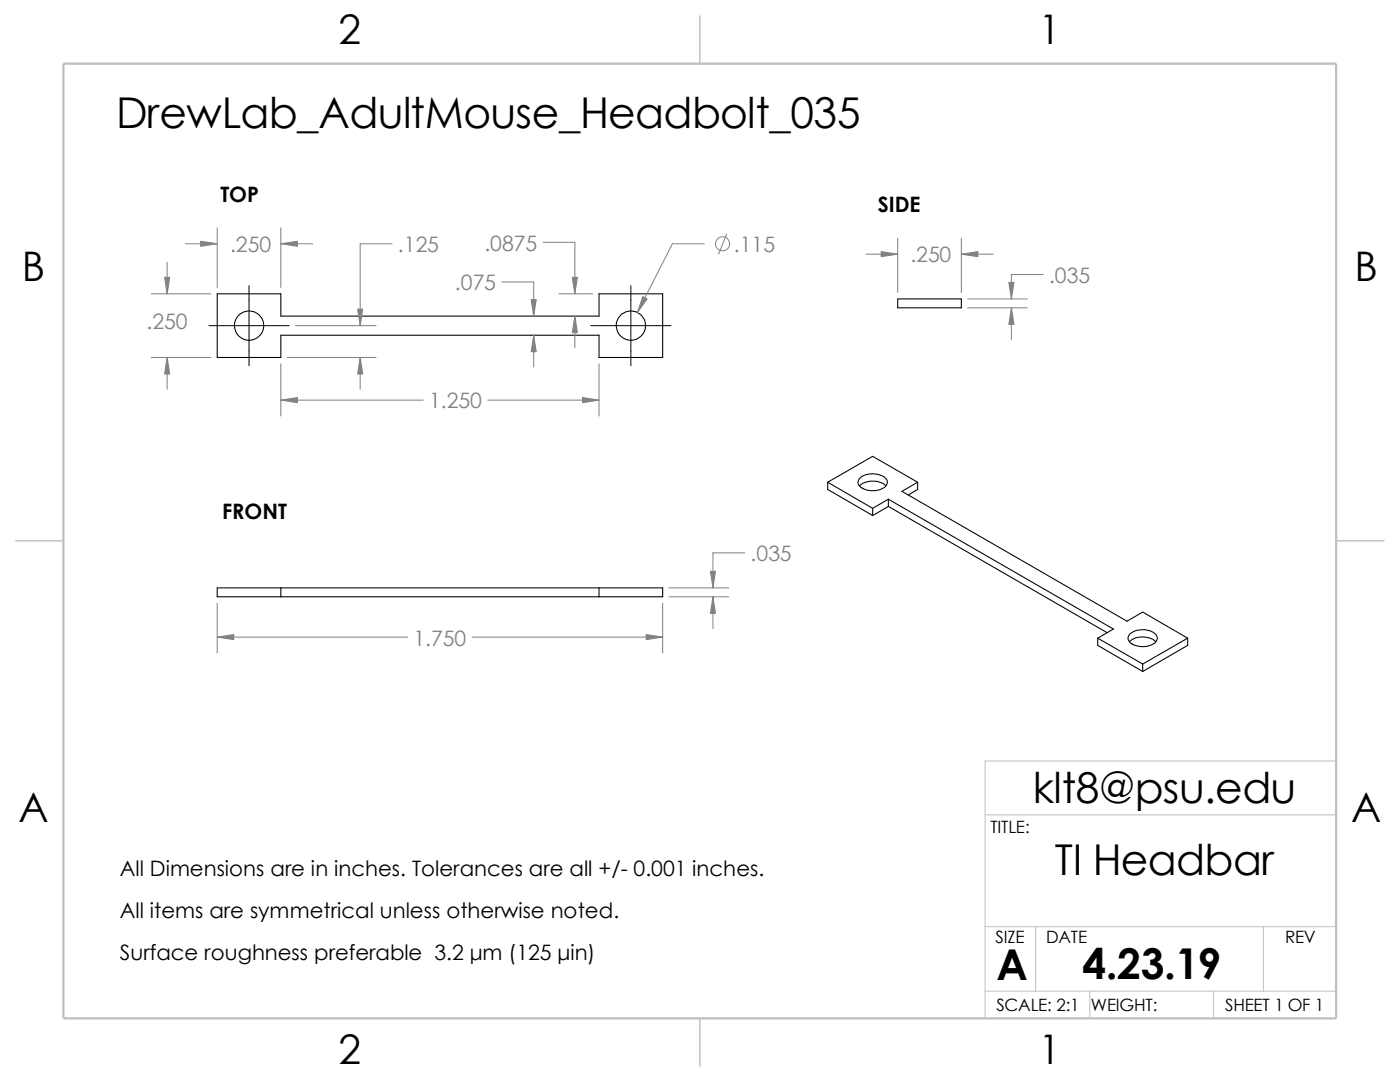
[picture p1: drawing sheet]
<svg xmlns="http://www.w3.org/2000/svg" width="279mm" height="216mm" viewBox="0 0 279 216" stroke-linecap="round" stroke-linejoin="round" font-family="sans-serif">
<path d="M266.7 151.8h-70.1v51.4M196.6 162.6h70.1M196.6 184.9h70.1M196.6 197.8h70.1M206.7 184.9v12.9M217.5 197.8v5.4M242.2 197.8v5.4M252.1 184.9v12.9" fill="none" stroke="#c0c0c0" stroke-width=".2"/>
<path d="M139.7 3.2v9.5M3.1 107.9h9.6M266.7 107.9h9.5M139.7 203.2v9.5" fill="none" stroke="#c0c0c0" stroke-width=".21"/>
<path d="M12.7 12.7h254v190.5h-254z" fill="none" stroke="#c0c0c0" stroke-width=".47"/>
<g fill="none" stroke="#000" stroke-width=".21">
<path d="M43.3 58.6h12.7v4.5h63.5v-4.5h12.7v12.7h-12.7v-4.4h-63.5v4.4h-12.7zM179.2 59.6h12.7v1.8h-12.7zM165.2 96.2l9 5.2M165.2 96.2l9-5.1 8.9 5.1M165.2 96.2v1.5l9 5.2M171.5 95.6a3.9 3.9 0 0 1 5.5 .2 1.38 1.38 0 0 1-1 1.7 3.8 3.8 0 0 1-4.7-.9l-.1-.5zM171.5 96.9a4.2 4.2 0 0 1 5.3 0M177.3 99.6l44.9 25.9-3.1 1.8M177.3 99.6l-3.1 1.8M177.3 99.6v1.4M183.1 96.2l-3.1 1.8 44.9 26 3.1-1.9 9 5.2M183.1 96.2v1.5l-1.8 1.1"/>
<path d="M43.3 117.3h88.9v1.8h-88.9zM56 117.3v1.8M119.5 117.3v1.8M174.2 101.4v1.5M177.3 101l43.6 25.2M177.3 101l-3.1 1.9M219.1 127.3l8.9 5.2M219.1 127.3v1.5l8.9 5.2M225.4 128.1a4 4 0 0 1 5.3 0M225.5 126.5a3.9 3.9 0 0 1 5.3 .4 1.31 1.31 0 0 1-.9 1.8 4.3 4.3 0 0 1-4.4-.6l-.3-.4-.1-.5zM228 132.5v1.5M237 127.3l-9 5.2"/>
<path d="M237 127.3v1.5l-9 5.2"/>
<circle cx="49.7" cy="65" r="2.93"/>
<circle cx="125.9" cy="65" r="2.93"/>
</g>
<g fill="none" stroke="#808080" stroke-width=".2">
<path d="M30.2 58.6h11.9M33.4 52.3v6.3M37 48.6h6.3M43.3 45.5v11.9M56 48.6h6.4M56 45.5v11.9M78.2 48.6h-6.3v16.4M100.2 56.3h6.3v6.8M108.4 48.3h6.3v10.3M111.5 58.6h6.8M140.5 48.6h-6.3l-7 13.8M145 46.7l-1.6 4"/>
<path d="M172.8 50.7h6.4M179.2 47.5v10.9M191.9 50.7h6.3M191.9 47.5v10.9M193.1 59.6h11.9M208.2 54.8h-6.4v4.8M30.2 71.3h11.9M33.4 71.3v6.4M56 72.6v10.4M56 79.8h28.5M57.3 71.3h17.8M59 65h16.1"/>
<path d="M71.9 71.3v6.4M97.4 79.8h22.1M106.5 66.9v6.3M114.7 63.1v6.3M119.5 72.6v10.4M193.1 61.4h11.9M201.8 61.4v6.4M133.5 117.3h12M133.5 119.1h12M142.3 119.1v6.3M148.6 110.3h-6.3v7M43.3 127.1h38"/>
<path d="M43.3 120.4v9.9M94.2 127.1h38M132.2 120.4v9.9"/>
<circle cx="144.2" cy="48.6" r="1.41"/>
</g>
<g fill="#808080" stroke="#808080" stroke-width=".2">
<path d="M43.3 127.1l3.4-.5v1z"/>
<path d="M128.9 126.6l3.3 .5-3.3 .5z"/>
<path d="M141.8 114h1l-.5 3.3z"/>
<path d="M142.3 119.1l.5 3.3h-1z"/>
<path d="M106.5 66.9l.5 3.3h-1z"/>
<path d="M128.3 59.2l.9 .4-2 2.8z"/>
<path d="M106 59.8h1l-.5 3.3z"/>
<path d="M40 48.1l3.3 .5-3.3 .5z"/>
<path d="M56 48.6l3.4-.5v1z"/>
<path d="M33.4 71.3l.5 3.3h-1z"/>
<path d="M32.9 55.3h1l-.5 3.3z"/>
<path d="M116.2 79.3l3.3 .5-3.3 .5z"/>
<path d="M56 79.8l3.4-.5v1z"/>
<path d="M71.9 71.3l.5 3.3h-1z"/>
<path d="M71.4 61.7h1l-.5 3.3z"/>
<path d="M114.7 63.1l.5 3.3h-1z"/>
<path d="M114.2 55.3h1l-.5 3.3z"/>
<path d="M175.9 50.2l3.3 .5-3.3 .5z"/>
<path d="M191.9 50.7l3.3-.5v1z"/>
<path d="M201.3 56.3h1.1l-.6 3.3z"/>
<path d="M201.8 61.4l.6 3.3h-1.1z"/>
</g>
<path d="M49.7 57v16M125.9 57v16M41.7 65h16M117.9 65h16" fill="none" stroke="#000" stroke-width=".2"/>
<g font-size="8.5">
<text x="23.2" y="25.6">DrewLab_AdultMouse_Headbolt_035</text>
<text x="206.1" y="160.1">klt8@psu.edu</text>
<text x="210.5" y="174.6">TI Headbar</text>
<text x="198.8" y="195.5">A</text>
<text x="216" y="195.3">4.23.19</text>
</g>
<g font-size="8.1">
<text x="67.6" y="8.8">2</text>
<text x="207.3" y="8.8">1</text>
<text x="4.4" y="56.1">B</text>
<text x="270.3" y="56.1">B</text>
<text x="3.7" y="164.1">A</text>
<text x="269.6" y="164.1">A</text>
<text x="67.6" y="212.3">2</text>
<text x="207.3" y="212.3">1</text>
</g>
<g font-size="4.2">
<text x="44" y="40.3">TOP</text>
<text x="175.2" y="42.4">SIDE</text>
<text x="44.3" y="103.5">FRONT</text>
<text x="23.9" y="174.8">All Dimensions are in inches. Tolerances are all +/- 0.001 inches.</text>
<text x="23.9" y="183.1">All items are symmetrical unless otherwise noted.</text>
<text x="23.9" y="191.5">Surface roughness preferable 3.2 μm (125 μin)</text>
</g>
<g font-size="4.2" fill="#808080">
<text x="45.9" y="50.3">.250</text>
<text x="79.4" y="50.3">.125</text>
<text x="96.7" y="50">.0875</text>
<text x="146.5" y="50.3">.115</text>
<text x="181.7" y="52.4">.250</text>
<text x="90.8" y="58">.075</text>
<text x="209.4" y="56.4">.035</text>
<text x="29.2" y="65.6">.250</text>
<text x="85.6" y="81.5">1.250</text>
<text x="149.8" y="112">.035</text>
<text x="82.5" y="128.8">1.750</text>
</g>
<g font-size="3.4">
<text x="197.7" y="166.2">TITLE:</text>
<text x="198.7" y="188.1">SIZE</text>
<text x="208.8" y="188.1">DATE</text>
<text x="256.5" y="188.2">REV</text>
<text x="198.8" y="201.7">SCALE: 2:1</text>
<text x="217.7" y="201.8">WEIGHT:</text>
<text x="244.5" y="201.7">SHEET 1 OF 1</text>
</g>
</svg>
